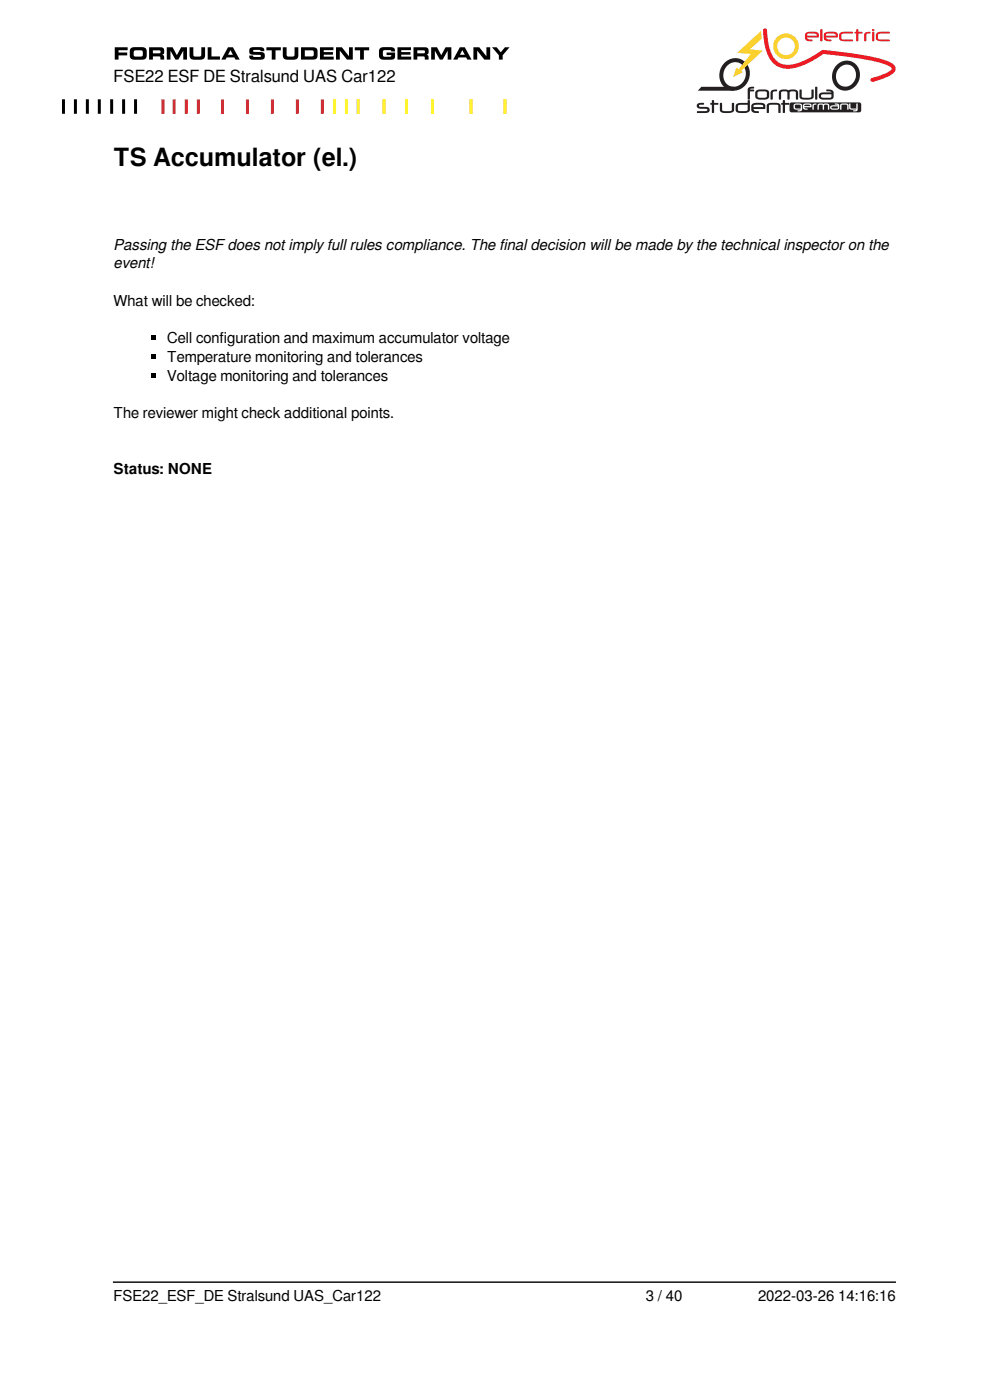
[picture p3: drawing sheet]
<svg xmlns="http://www.w3.org/2000/svg" width="210mm" height="297mm" viewBox="0 0 210 297" stroke-linecap="round" stroke-linejoin="round" font-family="sans-serif">
<g fill="#fff200">
<path d="M106.8 21.1h.6v3h-.6h.6h-.6z"/>
<path d="M99.6 21.1h.6v3h-.6h.6h-.6z"/>
<path d="M91.4 21.1h.6v3h-.6h.6h-.6z"/>
<path d="M85.9 21.1h.6v3h-.6h.6h-.6z"/>
</g>
<g fill="#d2232a">
<path d="M34.2 21.1h.7v3h-.7h.7h-.7z"/>
<path d="M36.6 21.1h.7v3h-.7h.7h-.7z"/>
<path d="M41.8 21.1h.6v3h-.6h.6h-.6z"/>
<path d="M39.2 21.1h.6v3h-.6h.6h-.6z"/>
<path d="M46.9 21.1h.6v3h-.6h.6h-.6z"/>
<path d="M52.2 21.1h.6v3h-.6h.6h-.6z"/>
<path d="M57.5 21.1h.6v3h-.6h.6h-.6z"/>
<path d="M62.8 21.1h.6v3h-.6h.6h-.6z"/>
<path d="M68.1 21.1h.6v3h-.6h.6h-.6z"/>
</g>
<g fill="#fff200">
<path d="M81.2 21.1h.6v3h-.6h.6h-.6z"/>
<path d="M75.7 21.1h.6v3h-.6h.6h-.6z"/>
<path d="M73.2 21.1h.6v3h-.6h.6h-.6z"/>
<path d="M70.7 21.1h.6v3h-.6h.6h-.6z"/>
</g>
<g fill="#000">
<path d="M24.3 10h2.8v.7h-2v.4h1.9v.7h-1.9v.8h-.8zM35.4 10h1.2l.9 1.7 .9-1.7h1.3v2.6h-.8v-1.8l-1.1 1.8h-.6l-1-1.8v1.8h-.8zM40.2 10h.8v1.5a.38 .38 0 0 0 .5 .5h.8a.38 .38 0 0 0 .4-.5v-1.5h.8v2a.86 .86 0 0 1-1.1 .7 2.57 2.57 0 0 1-1.9-.3l-.3-.4zM44.1 10h.8v2h1.8v.6h-2.6zM53 10.2l.5-.2h1.6a.75 .75 0 0 1 1 .9h-.8l-.1-.3h-.3h-1l-.2 .2a.52 .52 0 0 0 .7 .2h.2a1.31 1.31 0 0 1 1.5 .5 .83 .83 0 0 1-.1 .9 .83 .83 0 0 1-.9 .3h-1.2a.76 .76 0 0 1-1-.9h.8v.2l.2 .1h1.2l.2-.2a.63 .63 0 0 0-.8-.3 1.61 1.61 0 0 1-1.6-.4zM56.5 10h3.1v.7h-1.2v1.9h-.8v-1.9h-1.1zM60 10h.8v1.5a.38 .38 0 0 0 .4 .5h.8a.38 .38 0 0 0 .5-.5v-1.5h.8v2a.86 .86 0 0 1-1.1 .7 2.57 2.57 0 0 1-2-.3l-.2-.4zM67.9 10h2.8v.6h-2v.5h1.9v.5h-1.9v.4h2.1v.6h-2.9zM71.3 10h1.2l1.5 1.9v-1.9h.8v2.6h-1.2l-1.5-1.9v1.9h-.8zM75.3 10h3v.7h-1.1v1.9h-.8v-1.9h-1.1zM80.6 10.3l.6-.3h1.6a.8 .8 0 0 1 1 .9h-.8l-.2-.3h-1.1a.42 .42 0 0 0-.5 .6v.3a.42 .42 0 0 0 .5 .5h1l.3-.2v-.1h-1v-.6h1.8v.8a.77 .77 0 0 1-1.1 .8h-1.2a.9 .9 0 0 1-1.1-1v-.9zM84.3 10h2.9v.6h-2.1v.5h2v.5h-2v.4h2.1v.6h-2.9z"/>
<path d="M91.5 10h1.2l.9 1.7 .9-1.7h1.2v2.6h-.7v-1.8l-1.1 1.8h-.6l-1.1-1.8v1.8h-.7zM100.4 10h1.3l1.5 1.9v-1.9h.8v2.6h-1.3l-1.5-1.9v1.9h-.8zM104.4 10h.9l.9 1.1 .9-1.1h1l-1.5 1.7v.9h-.8v-.9zM13.2 21.1h.6v3h-.6h.6h-.6zM15.7 21.1h.6v3h-.6h.6h-.6zM18.2 21.1h.6v3h-.6h.6h-.6zM20.8 21.1h.6v3h-.6h.6h-.6zM23.4 21.1h.6v3h-.6h.6h-.6zM25.9 21.1h.6v3h-.6h.6h-.6zM28.4 21.1h.7v3h-.7h.7h-.7z"/>
<path d="M27.7 10.3l.6-.3h1.7a.9 .9 0 0 1 1.1 .9v.8a.9 .9 0 0 1-1.1 1h-1.3a.9 .9 0 0 1-1.2-1v-.9zM28.4 10.8v.7a.4 .4 0 0 0 .4 .5h1a.51 .51 0 0 0 .5-.3 .51 .51 0 0 0 0-.5 .43 .43 0 0 0-.5-.5z"/>
<path d="M31.6 10h2.5a.85 .85 0 0 1 .7 .7 .85 .85 0 0 1-.4 .9 .48 .48 0 0 1 .4 .6v.4h-.8l-.1-.6h-1.5v.6h-.8zM32.4 10.7v.6h1.4a.32 .32 0 0 0 .3-.3 .32 .32 0 0 0-.4-.3z"/>
<path d="M48.4 10h1l1.4 2.6h-.8l-.3-.4h-1.6l-.3 .4h-.9zM48.9 10.6l-.5 1h1z"/>
<path d="M63.9 10h2.4a.87 .87 0 0 1 1.1 .9v.8a.84 .84 0 0 1-1.1 .9h-2.4zM64.7 10.7v1.3h1.4a.39 .39 0 0 0 .5-.5v-.4a.39 .39 0 0 0-.5-.4z"/>
<path d="M87.7 10h2.4a.85 .85 0 0 1 .8 .7 .85 .85 0 0 1-.4 .9 .49 .49 0 0 1 .4 .6v.4h-.8l-.2-.6h-1.4v.6h-.8zM88.5 10.7v.6h1.3a.32 .32 0 0 0 .3-.3 .32 .32 0 0 0-.3-.3z"/>
<path d="M97.5 10h1.1l1.4 2.6h-.9l-.2-.4h-1.6l-.3 .4h-.9zM98.1 10.6l-.5 1h1z"/>
</g>
<path d="M167.5 21.9l.4-.2h14.4l.4 .4v1.3l-.1 .2-.3 .2h-14.4h-.2l-.2-.4z" fill-rule="evenodd" fill="#231f20"/>
<path d="M177.1 22l.8 .1 .1 .8a.68 .68 0 0 1-.9 .4v-.3h.5l.1-.2v-.2h-.6v-.3h.6l-.6-.1zM178.3 22.1l.6-.1 1 .1 .1 1.1h-.3v-1h-.8l-.4 .1v.9l-.2 .1zM180.1 22h.3v1h1.2v-.9l.3-.1v1.3a.62 .62 0 0 1-.9 .2l.6-.2-1.4-.2zM176.1 22.5l.4-.1 .6-.1v.3l-.7 .1 .1 .3h.6v.3h-.6a.45 .45 0 0 1-.4-.8zM171.2 23v.3zM171.2 22l.9 .2v.5l-.9 .1v-.3h.7l-.1-.2-.6-.1zM172.4 22.2l.3-.2 .5 .1-.5 .2-.1 1-.3-.1zM173.5 22.1l.5-.1 .7 .1 .4-.1a.6 .6 0 0 1 .8 .4l-.1 .9-.2-.1v-.9l-.7-.1-.2 1.1-.2-.1v-.8a.52 .52 0 0 0-.8 0v.8l-.2 .1zM169.2 21.9l.1 .1a.8 .8 0 0 1 .8 .4v.8a.73 .73 0 0 1-.9 .4v-.2l.6-.1h-.6v-.3h.7l-.1-.7-.6-.1zM170.4 22.1l.8-.1v.2l-.6 .2v.1h.6v.3h-.6l.2 .2h.4v.3l-.6-.1-.2-.2zM169.2 23.4v.2zM168.4 22.2l.8-.3v.3l-.6 .2 .1 .5 .5 .1v.3l-.8-.2z" fill-rule="evenodd" fill="#fff"/>
<g fill="#231f20">
<path d="M160.9 23.6l.1 .2-.1 .2zM160.9 21.8h.7l.6 .3 .1 .3v.7h-1.4v-.4h1l-.1-.4-.9-.1zM162.7 22.2a2.84 2.84 0 0 1 2.8 0v1.7h-.4l-.1-1.6-1.3-.1h-.3l-.3 .2v1.4l-.2 .2-.3-.2zM166.1 21.3h.4v.5h.8l.2 .3-.2 .1h-.8v1.6l-.2 .2-.3-.2v-1.6h-.3v-.2v-.1l.3-.1zM159.5 22.1l.5-.2 .9-.1v.4h-.8l-.3 .3v.2h1.1v.4h-1.1l.2 .4 .9 .1-.1 .4a1.19 1.19 0 0 1-1.4-.7v-.8zM157.6 21.8h1v-.5h.4v2.2l-.4 .3-.7 .2h-.3v-.4a.95 .95 0 0 0 1-.3v-1.1h-1zM147.9 22.1l.4-.2h1v.3l-1 .2v.2l.6 .1a1.56 1.56 0 0 1 1.6 .3v.3a.58 .58 0 0 1-.5 .6h-2.1l.1-.3 2-.1v-.3l-.4-.1a1.95 1.95 0 0 1-1.7-.4zM156.1 22.2a1.58 1.58 0 0 1 1.5-.4v.4a.86 .86 0 0 0-1.1 .3l.1 1 1 .1v.4a1.3 1.3 0 0 1-1.6-.6zM151 21.3h.5v.5h.7l.2 .3-.2 .1h-.7v1.6l-.2 .2-.3-.2v-1.6h-.3v-.2v-.1l.3-.1zM152.7 21.9h.5v1.4a2.06 2.06 0 0 0 2 0v-1.3l.3-.2 .2 .2v1.3a1.31 1.31 0 0 1-1.6 .7l-.7-.1-.6-.3z" fill-rule="evenodd"/>
<path d="M175.3 19h.8a.7 .7 0 0 1 .7 .6v.9a.76 .76 0 0 1-.9 .6h-.6v-.4h.6a.54 .54 0 0 0 .5-.7h-1.1v-.4h1.1l-.3-.2-.8-.1zM173.8 19.9l.6-.3h.9v.4h-.8l-.3 .2v.3l.2 .2h.9v.4h-.6a.81 .81 0 0 1-.9-.3 .81 .81 0 0 1 0-.9zM161.7 19a1.16 1.16 0 0 1 1.5 .7v.8l-.2 .4-.4 .2h-.9v-.4l.9-.1 .1-1a.81 .81 0 0 0-1-.2zM163.5 19.4a1.34 1.34 0 0 1 1.3-.4v.3l-.8 .2-.2 1.6h-.3l-.1-.1zM165.5 19.2a2.16 2.16 0 0 1 1.8 0 1.86 1.86 0 0 1 1.9 .2l.1 1.6-.2 .1-.3-.1v-1.4a.91 .91 0 0 0-1.3 .1v1.3l-.3 .1-.2-.1v-1.3a.91 .91 0 0 0-1.3-.1v1.4l-.3 .1-.2-.1v-1.3zM169.6 19h.4l.1 1.5a2.06 2.06 0 0 0 2 0v-1.3l.2-.2 .3 .2v1.3a1.31 1.31 0 0 1-1.7 .6h-.7l-.5-.3zM172.9 18.4h.4l.1 .2v2.4l-.2 .1-.3-.1zM158.7 18.8l.5-.4h.6l.2 .1-.1 .2-.8 .3h.7l.2 .2-.2 .2h-.7v1.6l-.2 .1-.3-.1zM160.4 19.3l.4-.3h.9v.4h-.8l-.2 .3v.9l1 .1v.4h-.9l-.4-.2a1.5 1.5 0 0 1 0-1.6z" fill-rule="evenodd"/>
<path d="M148.8 18.4h6.9v.8h-7.7z" fill-rule="evenodd"/>
</g>
<g fill="#231f20">
<path d="M153.5 13.5a3.2 3.2 0 0 1 4.2-.6 3.2 3.2 0 0 1 1.1 4 3.2 3.2 0 0 1-4.2 2.2 3.2 3.2 0 0 1-1.8-4.4zM154.2 14a2.51 2.51 0 0 0-.6 2.8 2.51 2.51 0 0 0 2.4 1.6 2.71 2.71 0 0 0 2.2-2.2 2.71 2.71 0 0 0-1.4-2.8 2.29 2.29 0 0 0-2.6 .6z"/>
<path d="M177.5 13.8a2.9 2.9 0 0 1 3.7-.4 2.9 2.9 0 0 1 1 3.7 2.94 2.94 0 0 1-3.9 2 2.94 2.94 0 0 1-1.6-4.1zM178.1 14.3a2.24 2.24 0 0 0-.7 2.7 2.24 2.24 0 0 0 2.4 1.3 2.46 2.46 0 0 0 1.8-2.1 2.46 2.46 0 0 0-1.3-2.4 2.1 2.1 0 0 0-2.2 .5z"/>
</g>
<g fill="#fbd130">
<path d="M156.4 11.2l5-4.6 .2 1.6-2.5 2.3 2.7 .3-4.6 4.2 .4 .3-2.1 1 .7-1.9 .5 .3 2.6-3.3z"/>
<path d="M164 9.8a2.72 2.72 0 0 1 5.4 0 2.72 2.72 0 0 1-5.4 0zM164.8 9.8a1.9 1.9 0 0 0 3.8 0 1.9 1.9 0 0 0-3.8 0z"/>
</g>
<path d="M161.9 6.2a.41 .41 0 0 1 .5-.2 .41 .41 0 0 1 .3 .4 9.1 9.1 0 0 0 2.1 6.6 4.7 4.7 0 0 0 4.9 .2l1.7-.8 2-1.1a2.5 2.5 0 0 1 2.4-.6 76.2 76.2 0 0 1 12.1 2.1l1 .5a1.34 1.34 0 0 1 1.1 1.2 1.34 1.34 0 0 1-.9 1.3l-1.6 .8-2.3 .8a.42 .42 0 0 1-.5-.3 .42 .42 0 0 1 .3-.5 8.6 8.6 0 0 0 4.1-2l.1-.1a6.5 6.5 0 0 0-3.9-1.5l-4.8-.9-5.8-.7-1.1 .7a15.7 15.7 0 0 1-6.3 2.5 4.8 4.8 0 0 1-4.9-4.3l-.4-2z" fill="#ed1c24"/>
<g fill="#ed2129">
<path d="M185.9 7.1a3 3 0 0 1 2.7-.4l.1 .1v.3h-2.1l-.3 .3v.8l.1 .1 2.3 .1v.3l-.1 .1a3.1 3.1 0 0 1-2.7-.4z" fill-rule="evenodd"/>
<path d="M185 6.2h.4v.4h-.4z" fill-rule="evenodd"/>
<path d="M185 6.8l.5 .1v1.7l-.2 .2-.3-.2z" fill-rule="evenodd"/>
<path d="M183.4 7.1a1.38 1.38 0 0 1 1.3-.3v.3l-.9 .1-.1 1.5-.4-.1z" fill-rule="evenodd"/>
<path d="M181.7 6.2h.4v.5h.7l.2 .3-.2 .1h-.7v1.5l-.2 .2-.3-.2v-1.5l-.3-.2 .3-.2z" fill-rule="evenodd"/>
<path d="M178.1 7.1a3 3 0 0 1 2.7-.4l.1 .1v.3h-2.1l-.3 .3v.8l.1 .1 2.3 .1v.3l-.1 .1a3.1 3.1 0 0 1-2.7-.4z" fill-rule="evenodd"/>
<path d="M174.9 7l1-.3h1.1l.6 .3 .1 .3-.1 .7h-2.4l.2 .3 .8 .1 .2 .2a1.14 1.14 0 0 1-1.6-.5v-.7zM175.3 7.2l-.1 .4h2v-.3l-.2-.1z" fill-rule="evenodd"/>
<path d="M174 6.2h.4l.1 .1v2.3l-.2 .2-.3-.2z" fill-rule="evenodd"/>
<path d="M170.9 7l1-.3h1.1l.6 .3 .1 .3-.1 .7h-2.4l.2 .3 .8 .1 .2 .2a1.14 1.14 0 0 1-1.7-.5v-.7zM171.3 7.2l-.1 .4h2v-.3l-.2-.1z" fill-rule="evenodd"/>
</g>
<path d="M32 71.1h1.1v1.1h-1.1zM32 75.1h1.1v1.1h-1.1zM32 79.1h1.1v1h-1.1z" fill="#000"/>
<path d="M24.1 272h165.8" fill="none" stroke="#000" stroke-width=".3"/>
<text font-size="5.3" x="24.1" y="35.2">TS Accumulator (el.)</text>
<text font-size="3.5" x="24.1" y="17.4">FSE22 ESF DE Stralsund UAS Car122</text>
<g font-size="3.2">
<text x="24.1" y="52.9">Passing the ESF does not imply full rules compliance. The final decision will be made by the technical inspector on the</text>
<text x="24.1" y="56.9">event!</text>
<text x="24.1" y="64.8">What will be checked:</text>
<text x="35.5" y="72.8">Cell configuration and maximum accumulator voltage</text>
<text x="35.5" y="76.8">Temperature monitoring and tolerances</text>
<text x="35.5" y="80.7">Voltage monitoring and tolerances</text>
<text x="24.1" y="88.7">The reviewer might check additional points.</text>
<text x="24.1" y="100.6">Status: NONE</text>
<text x="24.1" y="276.1">FSE22_ESF_DE Stralsund UAS_Car122</text>
<text x="137" y="276.1">3 / 40</text>
<text x="160.8" y="276.1">2022-03-26 14:16:16</text>
</g>
</svg>
